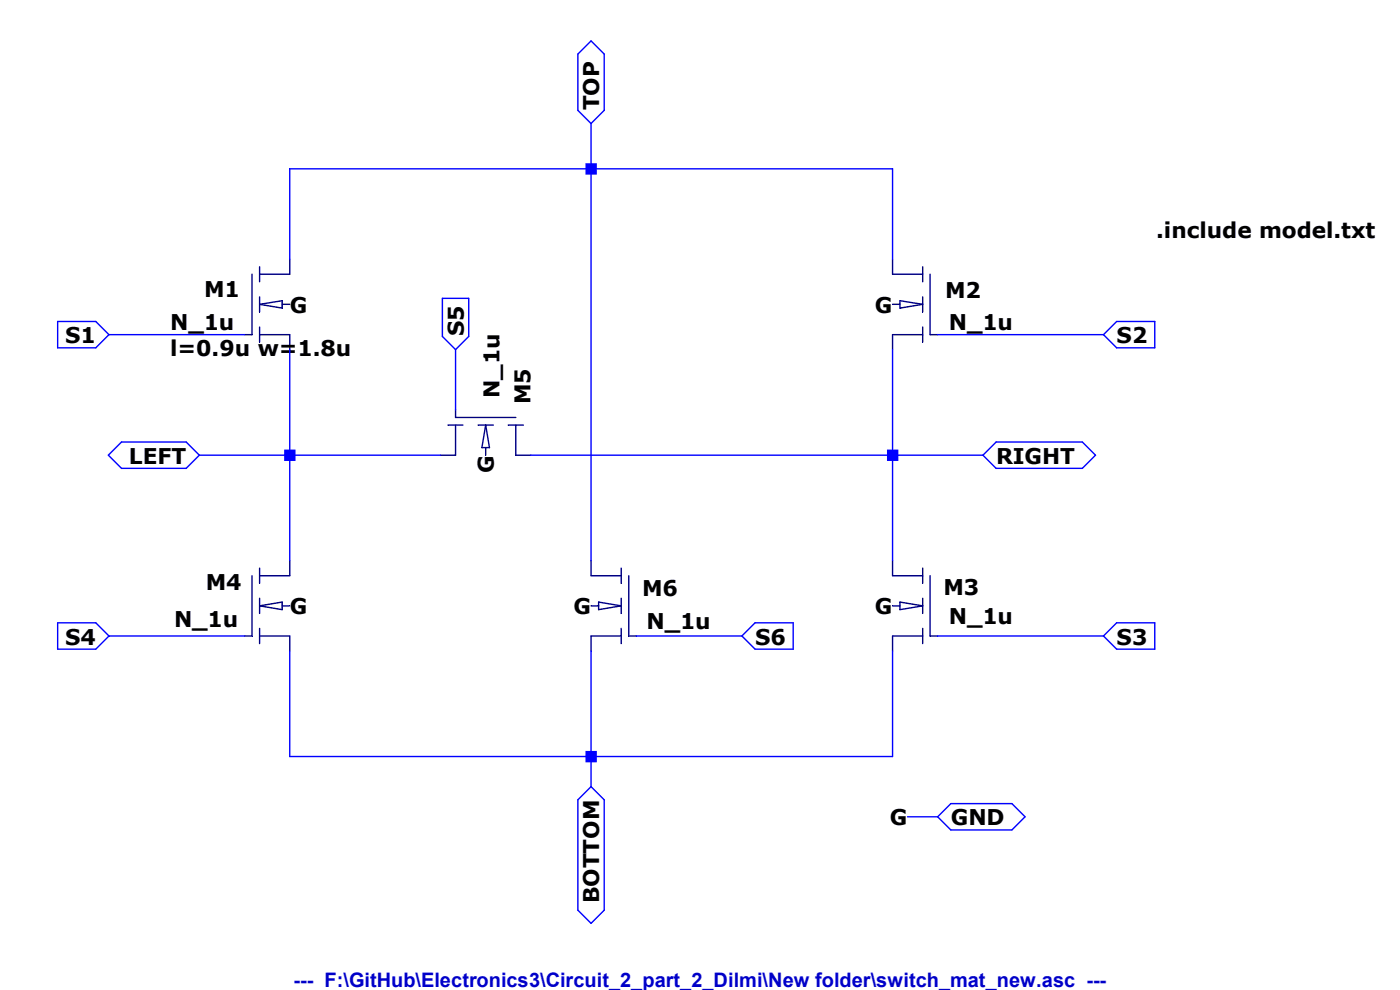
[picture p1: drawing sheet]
<svg xmlns="http://www.w3.org/2000/svg" width="297mm" height="210mm" viewBox="0 0 297 210" stroke-linecap="round" stroke-linejoin="round" font-family="sans-serif">
<path d="M61.5 71v3.2" fill="none" stroke="#00007f" stroke-width=".3"/>
<path d="M55.1 71h6.4" fill="none" stroke="#00007f" stroke-width=".3"/>
<path d="M59.9 64.6h1.6" fill="none" stroke="#00007f" stroke-width=".3"/>
<path d="M59.9 63.8l-4.8 .8" fill="none" stroke="#00007f" stroke-width=".3"/>
<path d="M55.1 64.6l4.8 .8" fill="none" stroke="#00007f" stroke-width=".3"/>
<path d="M59.9 63.8v1.6" fill="none" stroke="#00007f" stroke-width=".3"/>
<path d="M55.1 56.6v3.2" fill="none" stroke="#00007f" stroke-width=".3"/>
<path d="M55.1 63v3.2" fill="none" stroke="#00007f" stroke-width=".3"/>
<path d="M55.1 69.4v3.2" fill="none" stroke="#00007f" stroke-width=".3"/>
<path d="M51.9 71h1.6" fill="none" stroke="#00007f" stroke-width=".3"/>
<path d="M53.5 58.2v12.8" fill="none" stroke="#00007f" stroke-width=".3"/>
<path d="M55.1 58.2h6.4" fill="none" stroke="#00007f" stroke-width=".3"/>
<path d="M61.5 55v3.2" fill="none" stroke="#00007f" stroke-width=".3"/>
<path d="M189.4 71v3.2" fill="none" stroke="#00007f" stroke-width=".3"/>
<path d="M189.4 71h6.3" fill="none" stroke="#00007f" stroke-width=".3"/>
<path d="M189.4 64.6h1.5" fill="none" stroke="#00007f" stroke-width=".3"/>
<path d="M190.9 63.8l4.8 .8" fill="none" stroke="#00007f" stroke-width=".3"/>
<path d="M195.7 64.6l-4.8 .8" fill="none" stroke="#00007f" stroke-width=".3"/>
<path d="M190.9 63.8v1.6" fill="none" stroke="#00007f" stroke-width=".3"/>
<path d="M195.7 56.6v3.2" fill="none" stroke="#00007f" stroke-width=".3"/>
<path d="M195.7 63v3.2" fill="none" stroke="#00007f" stroke-width=".3"/>
<path d="M195.7 69.4v3.2" fill="none" stroke="#00007f" stroke-width=".3"/>
<path d="M197.3 71h1.6" fill="none" stroke="#00007f" stroke-width=".3"/>
<path d="M197.3 58.2v12.8" fill="none" stroke="#00007f" stroke-width=".3"/>
<path d="M189.4 58.2h6.3" fill="none" stroke="#00007f" stroke-width=".3"/>
<path d="M189.4 55v3.2" fill="none" stroke="#00007f" stroke-width=".3"/>
<path d="M189.4 134.9v3.2" fill="none" stroke="#00007f" stroke-width=".3"/>
<path d="M189.4 134.9h6.3" fill="none" stroke="#00007f" stroke-width=".3"/>
<path d="M189.4 128.5h1.5" fill="none" stroke="#00007f" stroke-width=".3"/>
<path d="M190.9 127.7l4.8 .8" fill="none" stroke="#00007f" stroke-width=".3"/>
<path d="M195.7 128.5l-4.8 .8" fill="none" stroke="#00007f" stroke-width=".3"/>
<path d="M190.9 127.7v1.6" fill="none" stroke="#00007f" stroke-width=".3"/>
<path d="M195.7 120.5v3.2" fill="none" stroke="#00007f" stroke-width=".3"/>
<path d="M195.7 126.9v3.2" fill="none" stroke="#00007f" stroke-width=".3"/>
<path d="M195.7 133.3v3.2" fill="none" stroke="#00007f" stroke-width=".3"/>
<path d="M197.3 134.9h1.6" fill="none" stroke="#00007f" stroke-width=".3"/>
<path d="M197.3 122.1v12.8" fill="none" stroke="#00007f" stroke-width=".3"/>
<path d="M189.4 122.1h6.3" fill="none" stroke="#00007f" stroke-width=".3"/>
<path d="M189.4 118.9v3.2" fill="none" stroke="#00007f" stroke-width=".3"/>
<path d="M61.5 134.9v3.2" fill="none" stroke="#00007f" stroke-width=".3"/>
<path d="M55.1 134.9h6.4" fill="none" stroke="#00007f" stroke-width=".3"/>
<path d="M59.9 128.5h1.6" fill="none" stroke="#00007f" stroke-width=".3"/>
<path d="M59.9 127.7l-4.8 .8" fill="none" stroke="#00007f" stroke-width=".3"/>
<path d="M55.1 128.5l4.8 .8" fill="none" stroke="#00007f" stroke-width=".3"/>
<path d="M59.9 127.7v1.6" fill="none" stroke="#00007f" stroke-width=".3"/>
<path d="M55.1 120.5v3.2" fill="none" stroke="#00007f" stroke-width=".3"/>
<path d="M55.1 126.9v3.2" fill="none" stroke="#00007f" stroke-width=".3"/>
<path d="M55.1 133.3v3.2" fill="none" stroke="#00007f" stroke-width=".3"/>
<path d="M51.9 134.9h1.6" fill="none" stroke="#00007f" stroke-width=".3"/>
<path d="M53.5 122.1v12.8" fill="none" stroke="#00007f" stroke-width=".3"/>
<path d="M55.1 122.1h6.4" fill="none" stroke="#00007f" stroke-width=".3"/>
<path d="M61.5 118.9v3.2" fill="none" stroke="#00007f" stroke-width=".3"/>
<path d="M93.4 96.6h3.2" fill="none" stroke="#00007f" stroke-width=".3"/>
<path d="M96.6 90.2v6.4" fill="none" stroke="#00007f" stroke-width=".3"/>
<path d="M103 95v1.6" fill="none" stroke="#00007f" stroke-width=".3"/>
<path d="M103 90.2l.8 4.8" fill="none" stroke="#00007f" stroke-width=".3"/>
<path d="M103 90.2l-.8 4.8" fill="none" stroke="#00007f" stroke-width=".3"/>
<path d="M102.2 95h1.6" fill="none" stroke="#00007f" stroke-width=".3"/>
<path d="M107.8 90.2h3.2" fill="none" stroke="#00007f" stroke-width=".3"/>
<path d="M101.4 90.2h3.2" fill="none" stroke="#00007f" stroke-width=".3"/>
<path d="M95 90.2h3.2" fill="none" stroke="#00007f" stroke-width=".3"/>
<path d="M96.6 87v1.6" fill="none" stroke="#00007f" stroke-width=".3"/>
<path d="M96.6 88.6h12.8" fill="none" stroke="#00007f" stroke-width=".3"/>
<path d="M109.4 90.2v6.4" fill="none" stroke="#00007f" stroke-width=".3"/>
<path d="M109.4 96.6h3.2" fill="none" stroke="#00007f" stroke-width=".3"/>
<path d="M125.4 134.9v3.2" fill="none" stroke="#00007f" stroke-width=".3"/>
<path d="M125.4 134.9h6.4" fill="none" stroke="#00007f" stroke-width=".3"/>
<path d="M125.4 128.5h1.6" fill="none" stroke="#00007f" stroke-width=".3"/>
<path d="M127 127.7l4.8 .8" fill="none" stroke="#00007f" stroke-width=".3"/>
<path d="M131.8 128.5l-4.8 .8" fill="none" stroke="#00007f" stroke-width=".3"/>
<path d="M127 127.7v1.6" fill="none" stroke="#00007f" stroke-width=".3"/>
<path d="M131.8 120.5v3.2" fill="none" stroke="#00007f" stroke-width=".3"/>
<path d="M131.8 126.9v3.2" fill="none" stroke="#00007f" stroke-width=".3"/>
<path d="M131.8 133.3v3.2" fill="none" stroke="#00007f" stroke-width=".3"/>
<path d="M133.4 134.9h1.6" fill="none" stroke="#00007f" stroke-width=".3"/>
<path d="M133.4 122.1v12.8" fill="none" stroke="#00007f" stroke-width=".3"/>
<path d="M125.4 122.1h6.4" fill="none" stroke="#00007f" stroke-width=".3"/>
<path d="M125.4 118.9v3.2" fill="none" stroke="#00007f" stroke-width=".3"/>
<path d="M122.6 11.5l2.8-2.8 2.8 2.8v11.9l-2.8 2.8-2.8-2.8zM125.4 26.2v9.6M12.2 68.2h8.1l2.8 2.8-2.8 2.8h-8.1zM93.9 63.3h5.5v8.1l-2.8 2.8-2.7-2.8zM236.9 68.2h8.1v5.6h-8.1l-2.8-2.8zM23 96.6l2.8-2.8h13.7l2.8 2.8-2.8 2.8h-13.7zM208.5 96.6l2.8-2.8h18.3l2.8 2.8-2.8 2.8h-18.3zM12.2 132.1h8.1l2.8 2.8-2.8 2.8h-8.1zM160.2 132.1h8.1v5.6h-8.1l-2.8-2.8zM236.9 132.1h8.1v5.6h-8.1l-2.8-2.8zM125.4 166.9l2.8 2.8v23.4l-2.8 2.8-2.8-2.8v-23.4zM198.9 173.3l2.8-2.8h13l2.8 2.8-2.8 2.8h-13z" fill="none" stroke="#00f" stroke-width=".3"/>
<path d="M61.5 35.8h63.9" fill="none" stroke="#00f" stroke-width=".3"/>
<path d="M125.4 35.8h64" fill="none" stroke="#00f" stroke-width=".3"/>
<path d="M61.5 35.8v19.2" fill="none" stroke="#00f" stroke-width=".3"/>
<path d="M189.4 35.8v19.2" fill="none" stroke="#00f" stroke-width=".3"/>
<path d="M23.1 71h28.8" fill="none" stroke="#00f" stroke-width=".3"/>
<path d="M198.9 71h35.2" fill="none" stroke="#00f" stroke-width=".3"/>
<path d="M96.6 74.2v12.8" fill="none" stroke="#00f" stroke-width=".3"/>
<path d="M61.5 74.2v22.4" fill="none" stroke="#00f" stroke-width=".3"/>
<path d="M42.3 96.6h19.2" fill="none" stroke="#00f" stroke-width=".3"/>
<path d="M61.5 96.6h31.9" fill="none" stroke="#00f" stroke-width=".3"/>
<path d="M189.4 74.2v22.4" fill="none" stroke="#00f" stroke-width=".3"/>
<path d="M112.6 96.6h76.8" fill="none" stroke="#00f" stroke-width=".3"/>
<path d="M189.4 96.6h19.1" fill="none" stroke="#00f" stroke-width=".3"/>
<path d="M61.5 96.6v22.3" fill="none" stroke="#00f" stroke-width=".3"/>
<path d="M125.4 35.8v83.1" fill="none" stroke="#00f" stroke-width=".3"/>
<path d="M189.4 96.6v22.3" fill="none" stroke="#00f" stroke-width=".3"/>
<path d="M23.1 134.9h28.8" fill="none" stroke="#00f" stroke-width=".3"/>
<path d="M135 134.9h22.4" fill="none" stroke="#00f" stroke-width=".3"/>
<path d="M198.9 134.9h35.2" fill="none" stroke="#00f" stroke-width=".3"/>
<path d="M61.5 138.1v22.4" fill="none" stroke="#00f" stroke-width=".3"/>
<path d="M125.4 138.1v22.4" fill="none" stroke="#00f" stroke-width=".3"/>
<path d="M61.5 160.5h63.9" fill="none" stroke="#00f" stroke-width=".3"/>
<path d="M189.4 138.1v22.4" fill="none" stroke="#00f" stroke-width=".3"/>
<path d="M125.4 160.5h64" fill="none" stroke="#00f" stroke-width=".3"/>
<path d="M125.4 160.5v6.4" fill="none" stroke="#00f" stroke-width=".3"/>
<path d="M192.5 173.3h6.4" fill="none" stroke="#00f" stroke-width=".3"/>
<path d="M60.3 95.4h2.4v2.4h-2.4zM124.2 34.6h2.4v2.4h-2.4zM124.2 159.3h2.4v2.4h-2.4zM188.2 95.4h2.4v2.4h-2.4z" fill-rule="evenodd" fill="#00f"/>
<g font-size="4.6">
<text x="127.1" y="23.4" transform="rotate(-90 127.1 23.4)">TOP</text>
<text x="245.3" y="50.4">.include model.txt</text>
<text x="43.3" y="63">M1</text>
<text x="200.5" y="63.2">M2</text>
<text x="36.1" y="70">N_1u</text>
<text x="61.5" y="66.4">G</text>
<text x="98.4" y="71.4" transform="rotate(-90 98.4 71.4)">S5</text>
<text x="185.6" y="66.4">G</text>
<text x="201.3" y="70">N_1u</text>
<text x="13.8" y="72.8">S1</text>
<text x="36.1" y="75.6">l=0.9u w=1.8u</text>
<text x="236.9" y="72.8">S2</text>
<text x="106" y="84.5" transform="rotate(-90 106 84.5)">N_1u</text>
<text x="112.6" y="85.8" transform="rotate(-90 112.6 85.8)">M5</text>
<text x="27.3" y="98.4">LEFT</text>
<text x="104.8" y="100.3" transform="rotate(-90 104.8 100.3)">G</text>
<text x="211.3" y="98.4">RIGHT</text>
<text x="43.7" y="125.1">M4</text>
<text x="61.5" y="130.3">G</text>
<text x="121.7" y="130.3">G</text>
<text x="136.2" y="126.5">M6</text>
<text x="185.6" y="130.3">G</text>
<text x="200.2" y="126.3">M3</text>
<text x="13.8" y="136.7">S4</text>
<text x="36.9" y="132.9">N_1u</text>
<text x="137.2" y="133.5">N_1u</text>
<text x="160.2" y="136.7">S6</text>
<text x="201.3" y="132.3">N_1u</text>
<text x="236.9" y="136.7">S3</text>
<text x="188.8" y="175.1">G</text>
<text x="201.7" y="175.1">GND</text>
<text x="127.1" y="191.6" transform="rotate(-90 127.1 191.6)">BOTTOM</text>
</g>
<text font-size="4.2" fill="#0000c8" x="62.3" y="209.3">--- F:\GitHub\Electronics3\Circuit_2_part_2_Dilmi\New folder\switch_mat_new.asc ---</text>
</svg>
